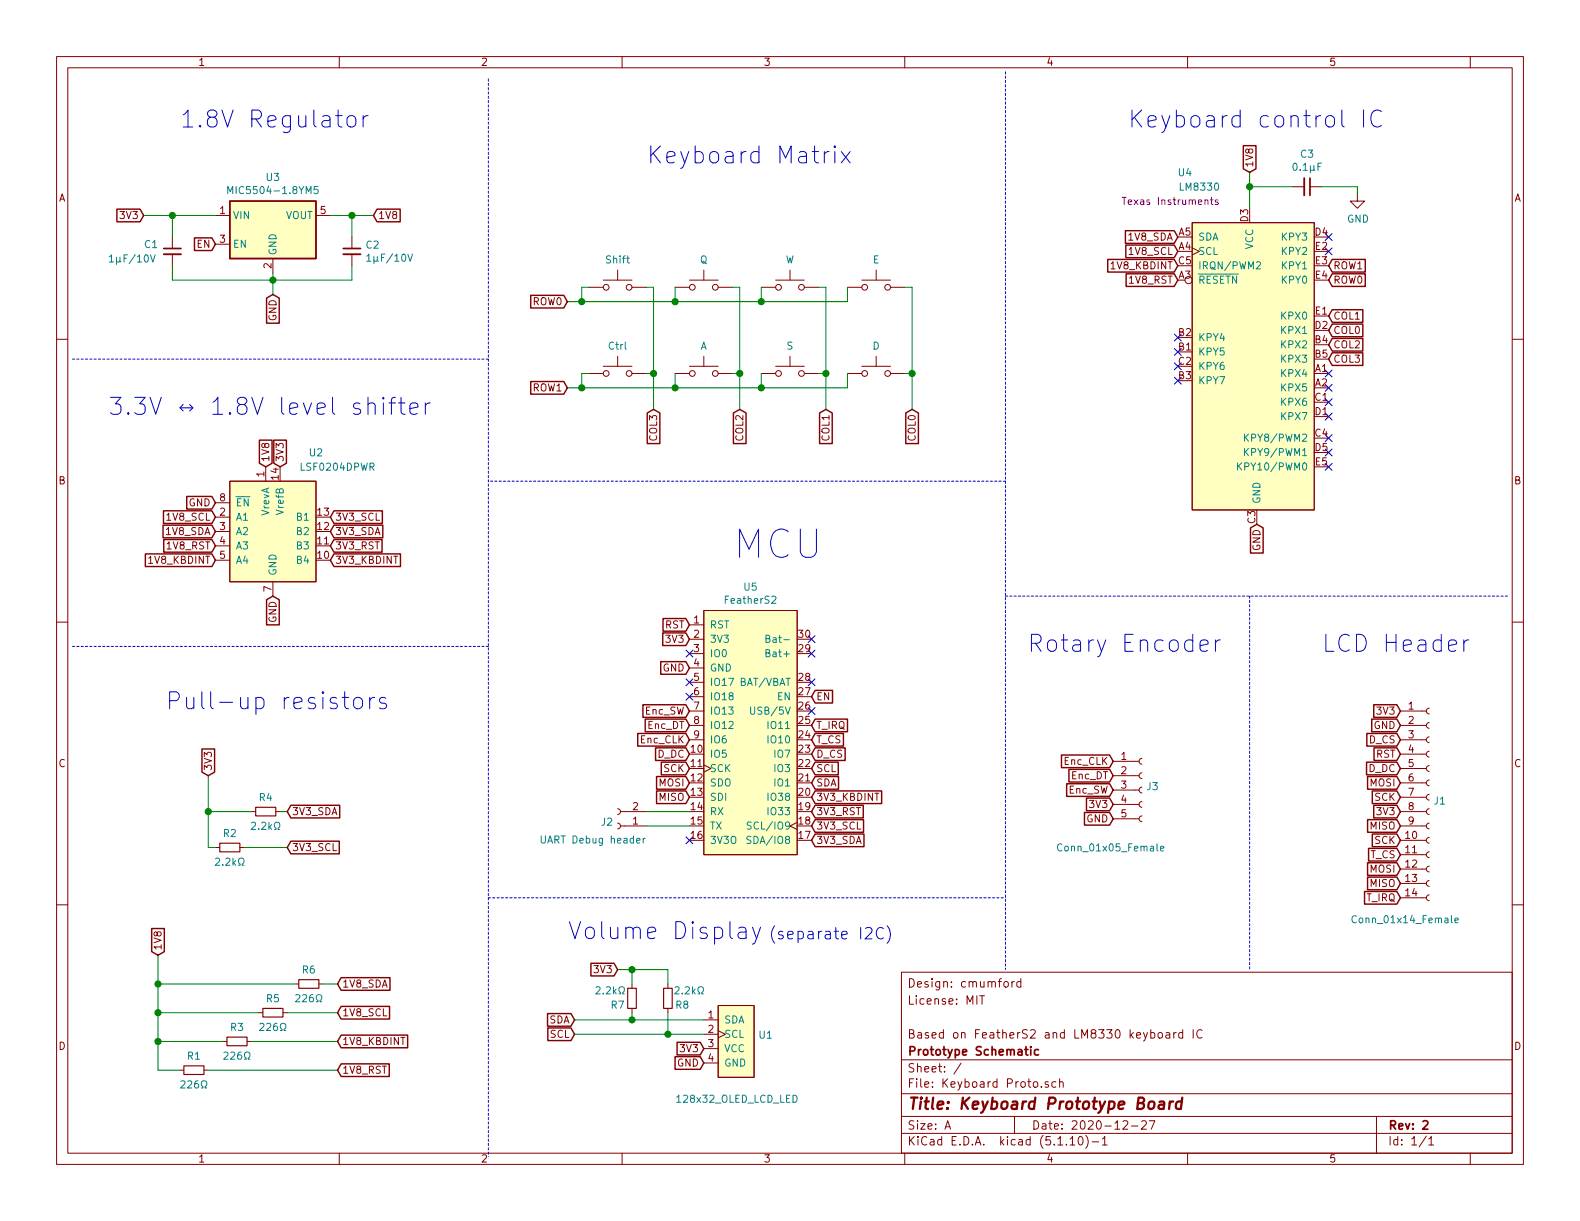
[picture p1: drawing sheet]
EESchema Schematic File Version 4
EELAYER 30 0
EELAYER END
$Descr A 11000 8500
encoding utf-8
Sheet 1 1
Title "Keyboard Prototype Board"
Date "2020-12-27"
Rev "2"
Comp "Prototype Schematic"
Comment1 "Based on FeatherS2 and LM8330 keyboard IC"
Comment2 ""
Comment3 "License: MIT"
Comment4 "Design: cmumford"
$EndDescr
Text GLabel 5650 5850 2    50   Input ~ 0
3V3_SDA
Text GLabel 5650 5750 2    50   Input ~ 0
3V3_SCL
Text GLabel 8200 1650 0    50   Input ~ 0
1V8_SDA
Text GLabel 8200 1750 0    50   Input ~ 0
1V8_SCL
Text GLabel 8200 1850 0    50   Input ~ 0
1V8_KBDINT
Text GLabel 5650 5550 2    50   Input ~ 0
3V3_KBDINT
$Comp
L Switch:SW_Push Q1
U 1 1
P 4900 2000
F 0 "Q1" H 4900 2193 50  0001 C CNN
F 1 "Q" H 4900 2193 50  0000 C CNN
F 2 "Button_Switch_Keyboard:SW_Cherry_MX_1.00u_PCB" H 4900 2200 50  0001 C CNN
F 3 "~" H 4900 2200 50  0001 C CNN
	1    4900 2000
	1    0    0    -1  
$EndComp
$Comp
L Switch:SW_Push W1
U 1 1
P 5500 2000
F 0 "W1" H 5500 2193 50  0001 C CNN
F 1 "W" H 5500 2193 50  0000 C CNN
F 2 "Button_Switch_Keyboard:SW_Cherry_MX_1.00u_PCB" H 5500 2200 50  0001 C CNN
F 3 "~" H 5500 2200 50  0001 C CNN
	1    5500 2000
	1    0    0    -1  
$EndComp
$Comp
L Switch:SW_Push E1
U 1 1
P 6100 2000
F 0 "E1" H 6100 2193 50  0001 C CNN
F 1 "E" H 6100 2193 50  0000 C CNN
F 2 "Button_Switch_Keyboard:SW_Cherry_MX_1.00u_PCB" H 6100 2200 50  0001 C CNN
F 3 "~" H 6100 2200 50  0001 C CNN
	1    6100 2000
	1    0    0    -1  
$EndComp
$Comp
L Switch:SW_Push A1
U 1 1
P 4900 2600
F 0 "A1" H 4900 2793 50  0001 C CNN
F 1 "A" H 4900 2793 50  0000 C CNN
F 2 "Button_Switch_Keyboard:SW_Cherry_MX_1.00u_PCB" H 4900 2800 50  0001 C CNN
F 3 "~" H 4900 2800 50  0001 C CNN
	1    4900 2600
	1    0    0    -1  
$EndComp
$Comp
L Switch:SW_Push S1
U 1 1
P 5500 2600
F 0 "S1" H 5500 2793 50  0001 C CNN
F 1 "S" H 5500 2793 50  0000 C CNN
F 2 "Button_Switch_Keyboard:SW_Cherry_MX_1.00u_PCB" H 5500 2800 50  0001 C CNN
F 3 "~" H 5500 2800 50  0001 C CNN
	1    5500 2600
	1    0    0    -1  
$EndComp
$Comp
L Switch:SW_Push D1
U 1 1
P 6100 2600
F 0 "D1" H 6100 2793 50  0001 C CNN
F 1 "D" H 6100 2793 50  0000 C CNN
F 2 "Button_Switch_Keyboard:SW_Cherry_MX_1.00u_PCB" H 6100 2800 50  0001 C CNN
F 3 "~" H 6100 2800 50  0001 C CNN
	1    6100 2600
	1    0    0    -1  
$EndComp
$Comp
L Switch:SW_Push Shift1
U 1 1
P 4300 2000
F 0 "Shift1" H 4300 2193 50  0001 C CNN
F 1 "Shift" H 4300 2193 50  0000 C CNN
F 2 "Button_Switch_Keyboard:SW_Cherry_MX_1.00u_PCB" H 4300 2200 50  0001 C CNN
F 3 "~" H 4300 2200 50  0001 C CNN
	1    4300 2000
	1    0    0    -1  
$EndComp
$Comp
L Switch:SW_Push Ctrl1
U 1 1
P 4300 2600
F 0 "Ctrl1" H 4300 2793 50  0001 C CNN
F 1 "Ctrl" H 4300 2793 50  0000 C CNN
F 2 "Button_Switch_Keyboard:SW_Cherry_MX_1.00u_PCB" H 4300 2800 50  0001 C CNN
F 3 "~" H 4300 2800 50  0001 C CNN
	1    4300 2600
	1    0    0    -1  
$EndComp
Wire Wire Line
	4500 2000 4550 2000
Wire Wire Line
	4550 2000 4550 2600
Wire Wire Line
	5100 2000 5150 2000
Wire Wire Line
	5150 2000 5150 2600
Wire Wire Line
	5700 2000 5750 2000
Wire Wire Line
	5750 2000 5750 2600
Wire Wire Line
	6300 2000 6350 2000
Wire Wire Line
	6350 2000 6350 2600
Wire Wire Line
	5900 2100 5900 2000
Wire Wire Line
	5300 2000 5300 2100
Connection ~ 5300 2100
Wire Wire Line
	5300 2100 5900 2100
Wire Wire Line
	4700 2000 4700 2100
Connection ~ 4700 2100
Wire Wire Line
	4700 2100 5300 2100
Wire Wire Line
	4050 2600 4050 2700
Wire Wire Line
	4050 2700 4700 2700
Wire Wire Line
	5900 2700 5900 2600
Wire Wire Line
	4050 2600 4100 2600
Wire Wire Line
	5300 2600 5300 2700
Connection ~ 5300 2700
Wire Wire Line
	5300 2700 5900 2700
Wire Wire Line
	4700 2600 4700 2700
Connection ~ 4700 2700
Wire Wire Line
	4700 2700 5300 2700
Wire Wire Line
	4500 2600 4550 2600
Connection ~ 4550 2600
Wire Wire Line
	5100 2600 5150 2600
Wire Wire Line
	5700 2600 5750 2600
Wire Wire Line
	6300 2600 6350 2600
Wire Wire Line
	4550 2600 4550 2850
Text GLabel 8200 1950 0    50   Input ~ 0
1V8_RST
Text GLabel 4800 4450 0    50   Input ~ 0
3V3
Text GLabel 4800 4650 0    50   Input ~ 0
GND
Text GLabel 8750 3650 3    50   Input ~ 0
GND
Text GLabel 8700 1200 1    50   Input ~ 0
1V8
Text GLabel 9250 1950 2    50   Input ~ 0
ROW0
Text GLabel 9250 1850 2    50   Input ~ 0
ROW1
Text GLabel 9250 2300 2    50   Input ~ 0
COL0
Text GLabel 9250 2200 2    50   Input ~ 0
COL1
Text GLabel 9250 2400 2    50   Input ~ 0
COL2
Text GLabel 9250 2500 2    50   Input ~ 0
COL3
Text GLabel 6350 2850 3    50   Input ~ 0
COL0
Text GLabel 4550 2850 3    50   Input ~ 0
COL3
Text GLabel 5150 2850 3    50   Input ~ 0
COL2
Text GLabel 5750 2850 3    50   Input ~ 0
COL1
Wire Wire Line
	5150 2850 5150 2600
Connection ~ 5150 2600
Wire Wire Line
	5750 2600 5750 2850
Connection ~ 5750 2600
Wire Wire Line
	6350 2600 6350 2850
Connection ~ 6350 2600
Text GLabel 3950 2100 0    50   Input ~ 0
ROW0
Text GLabel 3950 2700 0    50   Input ~ 0
ROW1
Wire Wire Line
	3950 2100 4050 2100
Wire Wire Line
	3950 2700 4050 2700
Connection ~ 4050 2700
Wire Wire Line
	4100 2000 4050 2000
Wire Wire Line
	4050 2000 4050 2100
Connection ~ 4050 2100
Wire Wire Line
	4050 2100 4700 2100
$Comp
L Connector:Conn_01x14_Female J1
U 1 1
P 9950 5550
F 0 "J1" H 9978 5526 50  0000 L CNN
F 1 "Conn_01x14_Female" H 9400 4700 50  0000 L CNN
F 2 "Connector_PinHeader_2.54mm:PinHeader_1x14_P2.54mm_Vertical" H 9950 5550 50  0001 C CNN
F 3 "~" H 9950 5550 50  0001 C CNN
	1    9950 5550
	1    0    0    -1  
$EndComp
Text GLabel 9750 4950 0    50   Input ~ 0
3V3
Text GLabel 9750 5050 0    50   Input ~ 0
GND
Text GLabel 9750 5150 0    50   Input ~ 0
D_CS
Text GLabel 9750 5250 0    50   Input ~ 0
RST
Text GLabel 9750 5450 0    50   Input ~ 0
MOSI
Text GLabel 9750 5550 0    50   Input ~ 0
SCK
Text GLabel 9750 5650 0    50   Input ~ 0
3V3
Text GLabel 9750 5750 0    50   Input ~ 0
MISO
Text GLabel 9750 5850 0    50   Input ~ 0
SCK
Text GLabel 9750 5950 0    50   Input ~ 0
T_CS
Text GLabel 9750 6050 0    50   Input ~ 0
MOSI
Text GLabel 9750 6150 0    50   Input ~ 0
MISO
Text GLabel 9750 6250 0    50   Input ~ 0
T_IRQ
Text GLabel 5650 5250 2    50   Input ~ 0
D_CS
Text GLabel 5650 5150 2    50   Input ~ 0
T_CS
Text GLabel 5650 5050 2    50   Input ~ 0
T_IRQ
$Comp
L LM8330:LM8330 U4
U 1 1
P 9250 2150
F 0 "U4" H 8250 3100 50  0000 C CNN
F 1 "LM8330" H 8350 3000 50  0000 C CNN
F 2 "BGA0016:BGA0016" H 9250 2150 50  0001 C CNN
F 3 "https://www.ti.com/lit/ds/symlink/lm8330.pdf" H 9250 2150 50  0001 C CNN
F 4 "Texas Instruments" H 8150 2900 50  0000 C CNN "Manufacturer"
	1    9250 2150
	1    0    0    -1  
$EndComp
NoConn ~ 9250 1650
NoConn ~ 9250 1750
NoConn ~ 9250 2600
NoConn ~ 9250 2700
NoConn ~ 9250 2800
NoConn ~ 9250 2900
NoConn ~ 9250 3050
NoConn ~ 9250 3150
NoConn ~ 9250 3250
NoConn ~ 8200 2350
NoConn ~ 8200 2450
NoConn ~ 8200 2550
NoConn ~ 8200 2650
$Comp
L Regulator_Linear:MIC5504-1.8YM5 U3
U 1 1
P 1900 1600
F 0 "U3" H 1900 1967 50  0000 C CNN
F 1 "MIC5504-1.8YM5" H 1900 1876 50  0000 C CNN
F 2 "Package_TO_SOT_SMD:SOT-23-5" H 1900 1200 50  0001 C CNN
F 3 "http://ww1.microchip.com/downloads/en/DeviceDoc/MIC550X.pdf" H 1650 1850 50  0001 C CNN
	1    1900 1600
	1    0    0    -1  
$EndComp
$Comp
L LSF0204DPWR:LSF0204DPWR U2
U 1 1
P 1900 3700
F 0 "U2" H 2200 4250 50  0000 C CNN
F 1 "LSF0204DPWR" H 2350 4150 50  0000 C CNN
F 2 "Package_SO:TSSOP-14_4.4x5mm_P0.65mm" H 2850 3250 50  0001 C CNN
F 3 "https://www.ti.com/lit/ds/symlink/lsf0204d.pdf" H 1350 4150 50  0001 C CNN
F 4 "Texas Instruments" H 2400 4350 50  0001 C CNN "Manufacturer"
	1    1900 3700
	1    0    0    -1  
$EndComp
Text GLabel 1000 1500 0    50   Input ~ 0
3V3
Text GLabel 5650 4850 2    50   Input ~ 0
EN
Text GLabel 1500 1700 0    50   Input ~ 0
EN
Text GLabel 1900 2050 3    50   Input ~ 0
GND
Wire Wire Line
	1900 1900 1900 1950
$Comp
L Device:C_Small C1
U 1 1
P 1200 1750
F 0 "C1" H 1000 1800 50  0000 L CNN
F 1 "1µF/10V" H 750 1700 50  0000 L CNN
F 2 "Capacitor_SMD:C_0603_1608Metric" H 1200 1750 50  0001 C CNN
F 3 "~" H 1200 1750 50  0001 C CNN
	1    1200 1750
	1    0    0    -1  
$EndComp
Text GLabel 2600 1500 2    50   Input ~ 0
1V8
Wire Wire Line
	2300 1500 2450 1500
$Comp
L Device:C_Small C2
U 1 1
P 2450 1750
F 0 "C2" H 2542 1796 50  0000 L CNN
F 1 "1µF/10V" H 2542 1705 50  0000 L CNN
F 2 "Capacitor_SMD:C_0603_1608Metric" H 2450 1750 50  0001 C CNN
F 3 "~" H 2450 1750 50  0001 C CNN
	1    2450 1750
	1    0    0    -1  
$EndComp
Wire Wire Line
	1900 1950 2450 1950
Wire Wire Line
	2450 1950 2450 1850
Connection ~ 1900 1950
Wire Wire Line
	2450 1650 2450 1500
Connection ~ 2450 1500
Wire Wire Line
	2450 1500 2600 1500
Wire Wire Line
	1000 1500 1200 1500
Wire Wire Line
	1200 1850 1200 1950
Wire Wire Line
	1200 1650 1200 1500
Connection ~ 1200 1500
Wire Wire Line
	1200 1500 1500 1500
Wire Wire Line
	1900 1950 1200 1950
Wire Wire Line
	1900 1950 1900 2050
Text GLabel 1950 3250 1    50   Input ~ 0
3V3
Text GLabel 1850 3250 1    50   Input ~ 0
1V8
Text GLabel 1900 4150 3    50   Input ~ 0
GND
Text GLabel 1500 3500 0    50   Input ~ 0
GND
Text GLabel 4800 5350 0    50   Input ~ 0
SCK
Text GLabel 2300 3700 2    50   Input ~ 0
3V3_SDA
Text GLabel 2300 3600 2    50   Input ~ 0
3V3_SCL
Text GLabel 1500 3700 0    50   Input ~ 0
1V8_SDA
Text GLabel 1500 3600 0    50   Input ~ 0
1V8_SCL
Text GLabel 2300 3900 2    50   Input ~ 0
3V3_KBDINT
Text GLabel 1500 3900 0    50   Input ~ 0
1V8_KBDINT
Text GLabel 2300 3800 2    50   Input ~ 0
3V3_RST
Text GLabel 1500 3800 0    50   Input ~ 0
1V8_RST
Text GLabel 2350 6850 2    50   Input ~ 0
1V8_SDA
Text GLabel 2350 7050 2    50   Input ~ 0
1V8_SCL
Text GLabel 2350 7250 2    50   Input ~ 0
1V8_KBDINT
Text GLabel 2350 7450 2    50   Input ~ 0
1V8_RST
Text GLabel 1100 6650 1    50   Input ~ 0
1V8
$Comp
L Device:R_Small R6
U 1 1
P 2150 6850
F 0 "R6" V 2050 6850 50  0000 C CNN
F 1 "226Ω" V 2250 6850 50  0000 C CNN
F 2 "Resistor_SMD:R_0603_1608Metric" H 2150 6850 50  0001 C CNN
F 3 "~" H 2150 6850 50  0001 C CNN
	1    2150 6850
	0    1    1    0   
$EndComp
$Comp
L Device:R_Small R5
U 1 1
P 1900 7050
F 0 "R5" V 1800 7050 50  0000 C CNN
F 1 "226Ω" V 2000 7050 50  0000 C CNN
F 2 "Resistor_SMD:R_0603_1608Metric" H 1900 7050 50  0001 C CNN
F 3 "~" H 1900 7050 50  0001 C CNN
	1    1900 7050
	0    1    1    0   
$EndComp
$Comp
L Device:R_Small R3
U 1 1
P 1650 7250
F 0 "R3" V 1550 7250 50  0000 C CNN
F 1 "226Ω" V 1750 7250 50  0000 C CNN
F 2 "Resistor_SMD:R_0603_1608Metric" H 1650 7250 50  0001 C CNN
F 3 "~" H 1650 7250 50  0001 C CNN
	1    1650 7250
	0    1    1    0   
$EndComp
Wire Wire Line
	1100 6650 1100 6850
Wire Wire Line
	1100 7450 1250 7450
Wire Wire Line
	2250 6850 2350 6850
Wire Wire Line
	2050 6850 1100 6850
Connection ~ 1100 6850
Wire Wire Line
	1100 6850 1100 7050
Connection ~ 1100 7050
Wire Wire Line
	1100 7050 1100 7250
Connection ~ 1100 7250
Wire Wire Line
	1100 7250 1100 7450
Text GLabel 2000 5650 2    50   Input ~ 0
3V3_SDA
Text GLabel 2000 5900 2    50   Input ~ 0
3V3_SCL
Text GLabel 1450 5400 1    50   Input ~ 0
3V3
$Comp
L Device:R_Small R4
U 1 1
P 1850 5650
F 0 "R4" V 1750 5650 50  0000 C CNN
F 1 "2.2kΩ" V 1950 5650 50  0000 C CNN
F 2 "Resistor_SMD:R_0603_1608Metric" H 1850 5650 50  0001 C CNN
F 3 "~" H 1850 5650 50  0001 C CNN
	1    1850 5650
	0    1    1    0   
$EndComp
Wire Wire Line
	2000 5650 1950 5650
$Comp
L Device:R_Small R2
U 1 1
P 1600 5900
F 0 "R2" V 1500 5900 50  0000 C CNN
F 1 "2.2kΩ" V 1700 5900 50  0000 C CNN
F 2 "Resistor_SMD:R_0603_1608Metric" H 1600 5900 50  0001 C CNN
F 3 "~" H 1600 5900 50  0001 C CNN
	1    1600 5900
	0    1    1    0   
$EndComp
$Comp
L Device:R_Small R1
U 1 1
P 1350 7450
F 0 "R1" V 1250 7450 50  0000 C CNN
F 1 "226Ω" V 1450 7450 50  0000 C CNN
F 2 "Resistor_SMD:R_0603_1608Metric" H 1350 7450 50  0001 C CNN
F 3 "~" H 1350 7450 50  0001 C CNN
	1    1350 7450
	0    1    1    0   
$EndComp
Wire Wire Line
	1450 7450 2350 7450
Wire Wire Line
	1550 7250 1100 7250
Wire Wire Line
	1750 7250 2350 7250
Wire Wire Line
	1800 7050 1100 7050
Wire Wire Line
	2000 7050 2350 7050
Wire Wire Line
	1700 5900 2000 5900
Wire Wire Line
	1450 5400 1450 5650
Wire Wire Line
	1450 5900 1500 5900
Wire Wire Line
	1750 5650 1450 5650
Connection ~ 1450 5650
Wire Wire Line
	1450 5650 1450 5900
Wire Notes Line
	3400 550  3400 8050
Wire Notes Line
	3400 4500 500  4500
Wire Notes Line
	3400 2500 500  2500
Wire Notes Line
	7000 500  7000 6750
Wire Notes Line
	7000 4150 10500 4150
Wire Notes Line
	7000 3350 3400 3350
Text Notes 9200 4550 0    118  ~ 0
LCD Header
Text Notes 5100 3900 0    197  ~ 0
MCU
Text Notes 4500 1150 0    118  ~ 0
Keyboard Matrix
Text Notes 1250 900  0    118  ~ 0
1.8V Regulator
Text Notes 750  2900 0    118  ~ 0
3.3V ↔ 1.8V level shifter
Text Notes 1150 4950 0    118  ~ 0
Pull-up resistors
Text Notes 7850 900  0    118  ~ 0
Keyboard control IC
$Comp
L Connector:Conn_01x02_Female J2
U 1 1
P 4300 5750
F 0 "J2" H 4328 5726 50  0000 L CNN
F 1 "UART Debug header" H 4100 5850 50  0000 L CNN
F 2 "Connector_PinHeader_2.54mm:PinHeader_1x02_P2.54mm_Vertical" H 4300 5750 50  0001 C CNN
F 3 "~" H 4300 5750 50  0001 C CNN
	1    4300 5750
	-1   0    0    1   
$EndComp
$Comp
L Connector:Conn_01x05_Female J3
U 1 1
P 7950 5500
F 0 "J3" H 7978 5526 50  0000 L CNN
F 1 "Conn_01x05_Female" H 7350 5100 50  0000 L CNN
F 2 "Connector_PinHeader_2.54mm:PinHeader_1x05_P2.54mm_Vertical" H 7950 5500 50  0001 C CNN
F 3 "~" H 7950 5500 50  0001 C CNN
	1    7950 5500
	1    0    0    -1  
$EndComp
Wire Notes Line
	8700 4150 8700 6750
Text Notes 7150 4550 0    118  ~ 0
Rotary Encoder
Text GLabel 7750 5600 0    50   Input ~ 0
3V3
Text GLabel 7750 5700 0    50   Input ~ 0
GND
Text GLabel 7750 5300 0    50   Input ~ 0
Enc_CLK
Text GLabel 7750 5400 0    50   Input ~ 0
Enc_DT
Text GLabel 7750 5500 0    50   Input ~ 0
Enc_SW
Text GLabel 4800 5150 0    50   Input ~ 0
Enc_CLK
Text GLabel 4800 5050 0    50   Input ~ 0
Enc_DT
Text GLabel 4800 4950 0    50   Input ~ 0
Enc_SW
Wire Wire Line
	4800 5650 4500 5650
Wire Wire Line
	4500 5750 4800 5750
NoConn ~ 5650 4450
NoConn ~ 5650 4550
NoConn ~ 5650 4750
NoConn ~ 5650 4950
NoConn ~ 4800 4850
NoConn ~ 4800 5850
NoConn ~ 4800 4750
NoConn ~ 4800 4550
$Comp
L 128x32_OLED_LCD_LED:128x32_OLED_LCD_LED U1
U 1 1
P 5100 7250
F 0 "U1" H 5278 7296 50  0000 L CNN
F 1 "128x32_OLED_LCD_LED" H 4700 6850 50  0000 L CNN
F 2 "128x32_OLED_LCD_LED:128x32_OLED_LCD_LED" H 5200 6800 50  0001 C CNN
F 3 "" H 5100 7250 50  0001 C CNN
F 4 "https://www.aliexpress.com/item/32672229793.html" H 5200 6900 50  0001 C CNN "URL"
	1    5100 7250
	1    0    0    -1  
$EndComp
Text GLabel 4900 7400 0    50   Input ~ 0
GND
Text GLabel 4900 7300 0    50   Input ~ 0
3V3
Text GLabel 4000 7100 0    50   Input ~ 0
SDA
Text GLabel 5650 5450 2    50   Input ~ 0
SDA
Text GLabel 5650 5350 2    50   Input ~ 0
SCL
Text GLabel 4000 7200 0    50   Input ~ 0
SCL
Wire Notes Line
	3400 6250 7000 6250
Text Notes 3950 6550 0    118  ~ 0
Volume Display
Text GLabel 4300 6750 0    50   Input ~ 0
3V3
Wire Wire Line
	4000 7100 4400 7100
Wire Wire Line
	4900 7200 4650 7200
$Comp
L Device:R_Small R7
U 1 1
P 4400 6950
F 0 "R7" H 4500 7000 50  0000 C CNN
F 1 "2.2kΩ" H 4550 6900 50  0000 C CNN
F 2 "Resistor_SMD:R_0603_1608Metric" H 4400 6950 50  0001 C CNN
F 3 "~" H 4400 6950 50  0001 C CNN
	1    4400 6950
	-1   0    0    1   
$EndComp
$Comp
L Device:R_Small R8
U 1 1
P 4650 6950
F 0 "R8" H 4550 7000 50  0000 C CNN
F 1 "2.2kΩ" H 4500 6900 50  0000 C CNN
F 2 "Resistor_SMD:R_0603_1608Metric" H 4650 6950 50  0001 C CNN
F 3 "~" H 4650 6950 50  0001 C CNN
	1    4650 6950
	-1   0    0    1   
$EndComp
Wire Wire Line
	4300 6750 4400 6750
Wire Wire Line
	4650 6750 4650 6850
Wire Wire Line
	4650 7050 4650 7200
Connection ~ 4650 7200
Wire Wire Line
	4650 7200 4000 7200
Wire Wire Line
	4400 6750 4400 6850
Connection ~ 4400 6750
Wire Wire Line
	4400 6750 4650 6750
Wire Wire Line
	4400 7050 4400 7100
Connection ~ 4400 7100
Wire Wire Line
	4400 7100 4900 7100
Text Notes 5350 6550 0    79   ~ 0
(separate I2C)
Text GLabel 9750 5350 0    50   Input ~ 0
D_DC
Text GLabel 4800 5250 0    50   Input ~ 0
D_DC
Text GLabel 4800 5450 0    50   Input ~ 0
MOSI
Text GLabel 4800 5550 0    50   Input ~ 0
MISO
Wire Wire Line
	8700 1200 8700 1300
$Comp
L Device:C_Small C3
U 1 1
P 9100 1300
F 0 "C3" V 8871 1300 50  0000 C CNN
F 1 "0.1μF" V 8962 1300 50  0000 C CNN
F 2 "Capacitor_SMD:C_0603_1608Metric" H 9100 1300 50  0001 C CNN
F 3 "~" H 9100 1300 50  0001 C CNN
	1    9100 1300
	0    1    1    0   
$EndComp
$Comp
L power:GND #PWR0101
U 1 1
P 9450 1350
F 0 "#PWR0101" H 9450 1100 50  0001 C CNN
F 1 "GND" H 9455 1177 50  0000 C CNN
F 2 "" H 9450 1350 50  0001 C CNN
F 3 "" H 9450 1350 50  0001 C CNN
	1    9450 1350
	1    0    0    -1  
$EndComp
Wire Wire Line
	9000 1300 8700 1300
Connection ~ 8700 1300
Wire Wire Line
	8700 1300 8700 1450
Wire Wire Line
	9200 1300 9450 1300
Wire Wire Line
	9450 1300 9450 1350
Text GLabel 5650 5650 2    50   Input ~ 0
3V3_RST
$Comp
L FeatherS2:FeatherS2 U5
U 1 1
P 5250 5050
F 0 "U5" H 5225 6015 50  0000 C CNN
F 1 "FeatherS2" H 5225 5924 50  0000 C CNN
F 2 "FeatherS2:FeatherS2" H 5300 4050 50  0001 C CNN
F 3 "https://www.adafruit.com/product/4062" H 4900 5950 50  0001 C CNN
	1    5250 5050
	1    0    0    -1  
$EndComp
Text GLabel 4800 4350 0    50   Input ~ 0
RST
$EndSCHEMATC
